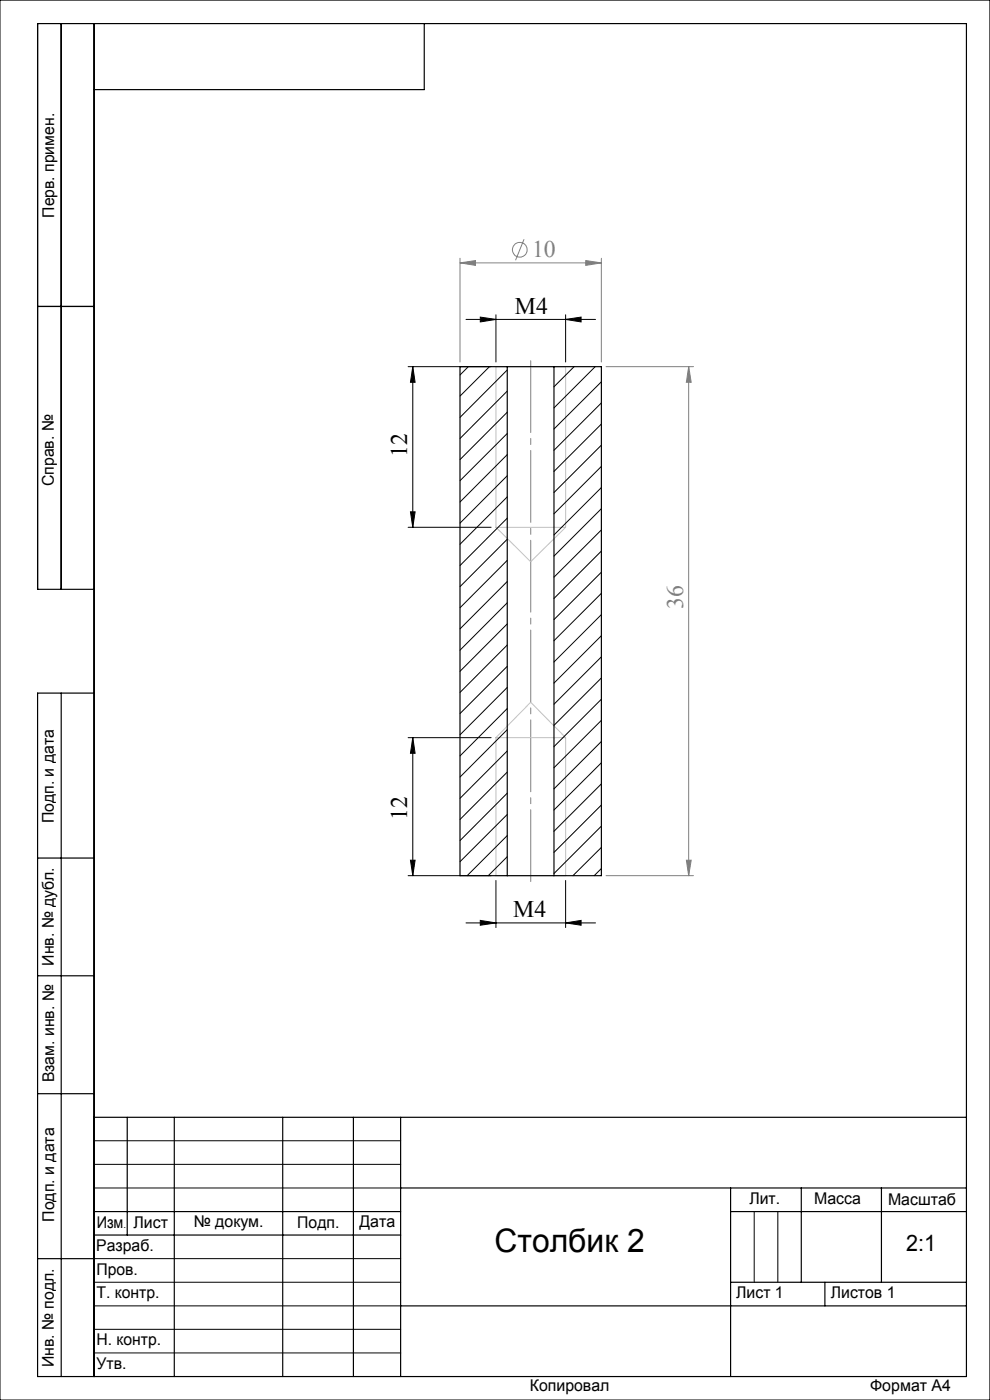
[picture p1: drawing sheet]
<svg xmlns="http://www.w3.org/2000/svg" width="210mm" height="297mm" viewBox="0 0 210 297" stroke-linecap="round" stroke-linejoin="round" font-family="sans-serif">
<g fill="none" stroke="#808080" stroke-width=".21">
<path d="M97.6 55.8l3.3-.5v1zM97.6 54.8v22M97.6 55.8h30M111.2 50.8l-1.8 4.4M124.2 55.3l3.4 .5-3.4 .5zM127.6 54.8v22M128.6 77.8h18.5M146.1 77.8v108M146.1 77.8l.5 3.3h-1zM128.6 185.8h18.5M145.6 182.5h1l-.5 3.3z"/>
<circle cx="110.3" cy="53" r="1.57"/>
</g>
<g fill="none" stroke="#000" stroke-width=".21">
<path d="M0 0h210v297h-210zM86.6 77.8h17.6M87.6 77.8v34.1M87.6 77.8l.5 3.3h-1zM98.8 67.8h27.5M101.9 67.3l3.3 .5-3.3 .5zM105.2 66.8v10M120 67.8l3.3-.5v1zM120 66.8v10M86.6 111.9h17.6M87.1 108.6h1l-.5 3.3zM86.6 156.5h17.6"/>
<path d="M87.6 156.5v29.3M87.6 156.5l.5 3.3h-1zM86.6 185.8h17.6M87.1 182.5h1l-.5 3.3zM98.8 195.8h27.5M101.9 195.3l3.3 .5-3.3 .5zM105.2 186.8v10M120 195.8l3.3-.5v1zM120 186.8v10M20 242h65M20 247h65M20 252h65"/>
<path d="M160 257v15M165 257v15M20 267h65M20 272h65M20 277h65M20 282h65M20 287h65"/>
</g>
<path d="M112.6 75.8v112" fill="none" stroke="#808080" stroke-width=".21" stroke-dasharray="15.2 1.3 1.3 1.3" stroke-dashoffset="-.8"/>
<g fill="none" stroke="#000" stroke-width=".25">
<path d="M13 5v120M20 5v287M90 5v14h-70M8 65h12M20 125h-12v-120h197v287h-197v-145h12M13 147v145M8 182h12M8 207h12M8 232h12M20 237h185M27 237v25M37 237v55"/>
<path d="M60 237v55M75 237v55M85 237v55M20 257h65M85 252h120M155 252v40M155 257h50M170 252v20M187 252v20M8 267h12M20 262h65M85 277h120"/>
<path d="M155 272h50M175 272v5"/>
</g>
<path d="M105.2 111.9v-34.1h14.8v34.1M105.2 111.9h14.8M105.2 111.9l7.4 7.3 7.4-7.3M105.2 156.5v29.3h14.8v-29.3M105.2 156.5h14.8M105.2 156.5l7.4-7.5 7.4 7.5" fill="none" stroke="#c0c0c0" stroke-width=".21"/>
<g fill="#000">
<path d="M101.9 67.3l3.3 .5-3.3 .5zM120 67.8l3.3-.5v1zM101.9 195.3l3.3 .5-3.3 .5zM120 195.8l3.3-.5v1z"/>
<path d="M87.6 156.5l.5 3.3h-1zM87.1 182.5h1l-.5 3.3zM87.6 77.8l.5 3.3h-1zM87.1 108.6h1l-.5 3.3z"/>
</g>
<g fill="#808080">
<path d="M97.6 55.8l3.3-.5v1zM124.2 55.3l3.4 .5-3.4 .5z"/>
<path d="M146.1 77.8l.5 3.3h-1zM145.6 182.5h1l-.5 3.3z"/>
</g>
<g fill="none" stroke="#000" stroke-width=".21">
<path d="M99.3 77.8l-1.7 1.7M103.8 77.8l-6.2 6.2M107.6 78.5l-10 10M121.8 77.8l-4.3 4.3M126.3 77.8l-8.8 8.7M107.6 83l-10 10M107.6 87.5l-10 10M107.6 92l-10 10M107.6 96.4l-10 10.1M127.6 81l-10.1 10M127.6 94.4l-10.1 10.1M127.6 99l-10.1 10"/>
<path d="M127.6 85.5l-10.1 10M127.6 90l-10.1 10M107.6 100.9l-10 10.1M107.6 105.4l-10 10.1M107.6 109.9l-10 10.1M107.6 114.4l-10 10.1M107.6 118.9l-10 10M127.6 103.4l-10.1 10.1M127.6 107.9l-10.1 10.1M127.6 112.4l-10.1 10M127.6 116.9l-10.1 10.1M107.6 123.4l-10 10"/>
<path d="M107.6 127.9l-10 10M107.6 132.4l-10 10M107.6 136.8l-10 10.1M127.6 125.9l-10.1 10M127.6 130.4l-10.1 10M127.6 134.9l-10.1 10M127.6 139.3l-10.1 10.1M127.6 121.4l-10.1 10M107.6 141.4l-10 10M107.6 145.8l-10 10.1M107.6 150.3l-10 10.1M107.6 154.8l-10 10"/>
<path d="M107.6 159.3l-10 10.1M127.6 143.8l-10.1 10.1M127.6 157.3l-10.1 10.1M127.6 148.3l-10.1 10.1M127.6 152.8l-10.1 10.1M107.6 163.8l-10 10M107.6 168.3l-10 10M107.6 172.8l-10 10M107.6 177.3l-8.5 8.5M127.6 161.8l-10.1 10M127.6 166.3l-10.1 10.1M127.6 170.8l-10.1 10"/>
<path d="M127.6 175.3l-10.1 10M127.6 179.8l-6.1 6M107.6 181.7l-4 4.1M127.6 184.3l-1.6 1.5"/>
</g>
<path d="M107.6 77.8h9.9M107.6 77.8h-10v108h10M107.6 77.8v108M117.5 77.8h10.1v108h-10.1M117.5 77.8v108M107.6 185.8h9.9" fill="none" stroke="#000" stroke-width=".25"/>
<text font-size="6.9" x="104.9" y="265.6">Столбик 2</text>
<g font-size="5" fill="#808080">
<text x="112.9" y="54.6">10</text>
<text x="144.9" y="129.2" transform="rotate(-90 144.9 129.2)">36</text>
</g>
<g font-size="5">
<text x="109.2" y="66.6">М4</text>
<text x="86.4" y="96.9" transform="rotate(-90 86.4 96.9)">12</text>
<text x="86.4" y="174" transform="rotate(-90 86.4 174)">12</text>
<text x="108.9" y="194.6">М4</text>
</g>
<text font-size="4.8" x="192.2" y="265.3">2:1</text>
<g font-size="3.4">
<text x="11.5" y="46.2" transform="rotate(-90 11.5 46.2)">Перв. примен.</text>
<text x="11.4" y="103.2" transform="rotate(-90 11.4 103.2)">Справ. №</text>
<text x="11.4" y="174.7" transform="rotate(-90 11.4 174.7)">Подп. и дата</text>
<text x="11.5" y="204.9" transform="rotate(-90 11.5 204.9)">Инв. № дубл.</text>
<text x="11.5" y="229.6" transform="rotate(-90 11.5 229.6)">Взам. инв. №</text>
<text x="159" y="255.5">Лит.</text>
<text x="172.7" y="255.5">Масса</text>
<text x="188.4" y="255.6">Масштаб</text>
<text x="11.5" y="259.2" transform="rotate(-90 11.5 259.2)">Подп. и дата</text>
<text x="20.5" y="260.4">Изм</text>
<text x="28.3" y="260.4">Лист</text>
<text x="41.1" y="260.4">№ докум.</text>
<text x="63.1" y="260.4">Подп.</text>
<text x="76.2" y="260.4">Дата</text>
<text x="20.4" y="265.4">Разраб.</text>
<text x="20.5" y="275.4">Т. контр.</text>
<text x="20.5" y="270.4">Пров.</text>
<text x="156.2" y="275.4">Лист 1</text>
<text x="176.2" y="275.4">Листов 1</text>
<text x="20.5" y="285.4">Н. контр.</text>
<text x="11.4" y="290" transform="rotate(-90 11.4 290)">Инв. № подл.</text>
<text x="20.5" y="290.4">Утв.</text>
<text x="112.4" y="295">Копировал</text>
<text x="184.6" y="295">Формат А4</text>
</g>
<text font-size="2.1" x="26.2" y="260.4">.</text>
</svg>
